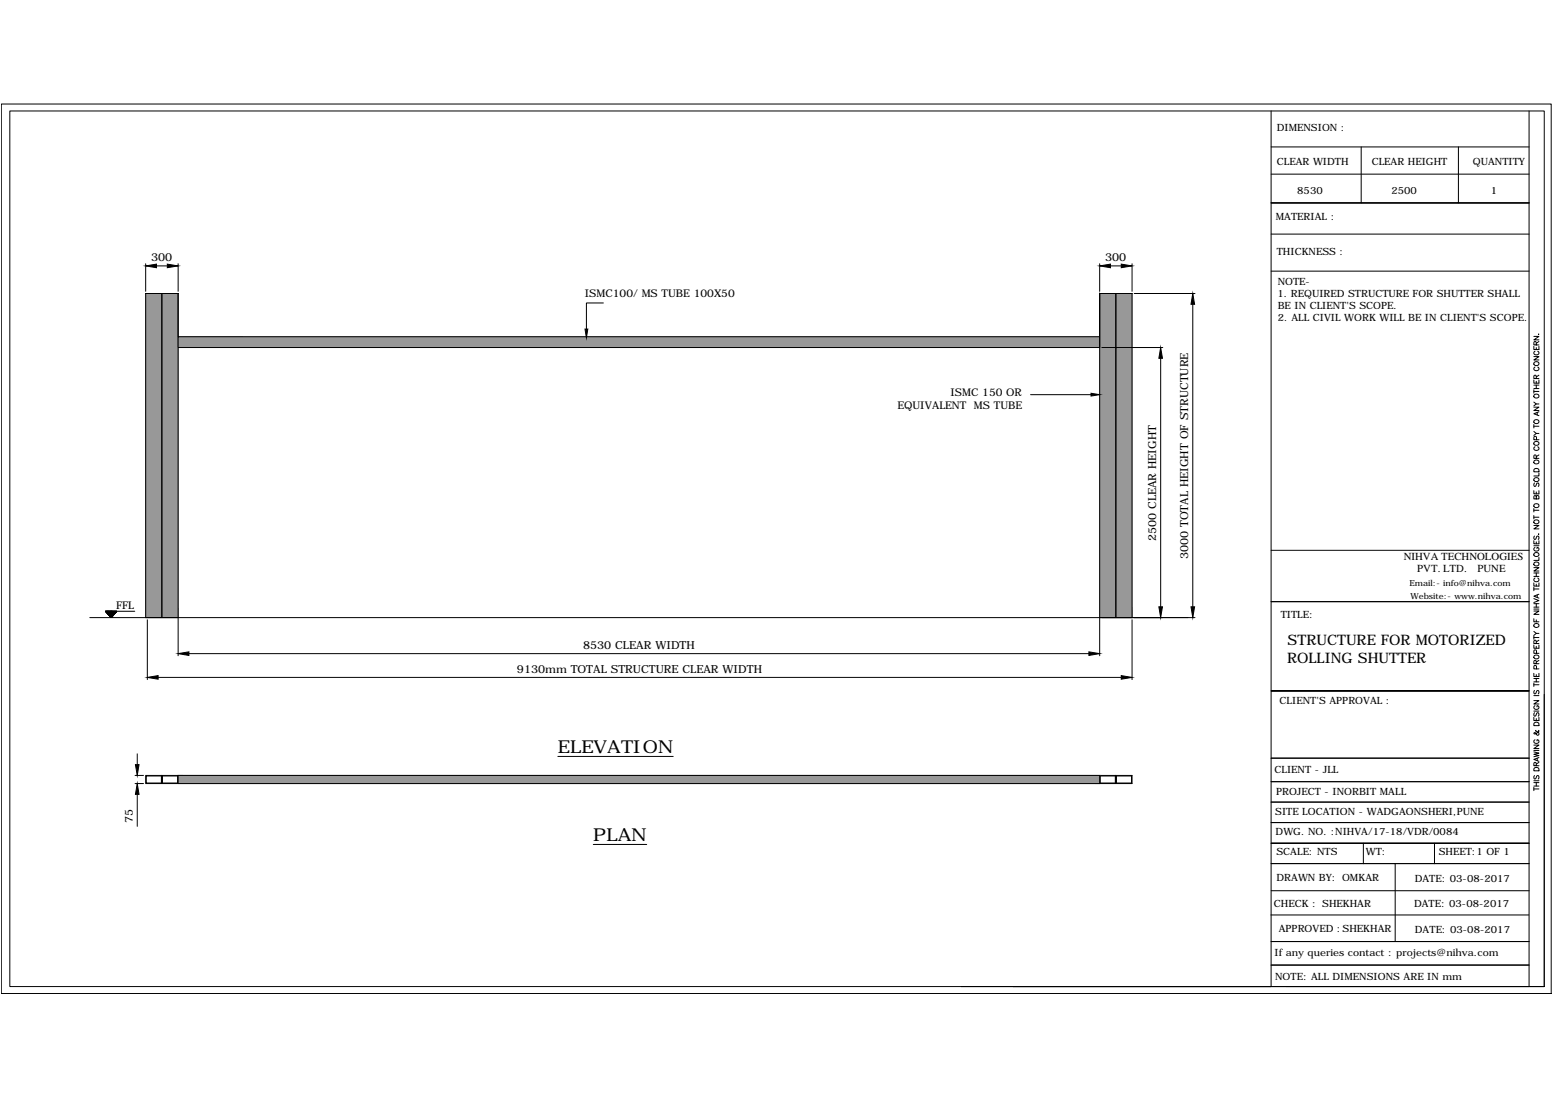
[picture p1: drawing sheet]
<svg xmlns="http://www.w3.org/2000/svg" width="841mm" height="594mm" viewBox="0 0 841 594" stroke-linecap="round" stroke-linejoin="round" font-family="sans-serif">
<!-- layer: 0 -->
<g fill="#989898" stroke="#989898" stroke-width=".54">
<path d="M88 159v175h8zM88 159h8v175z"/>
<path d="M79 159v175h9zM79 159h9v175z"/>
<path d="M96 182v6h500zM96 182h500v6z"/>
<path d="M596 159v29h8zM596 159h8v29z"/>
<path d="M604 159v175h9zM604 159h9v175z"/>
<path d="M596 188v146h8zM596 188h8v146z"/>
<path d="M96 420v4h500zM96 420h500v4z"/>
</g>
<g fill="none" stroke="#000" stroke-width=".54">
<path d="M1 56h839v482h-839zM5 60h831v474h-831zM688 60v474M688 80h140M737 80v30M790 80v30M828 60v474h-307M688 94h140M688 110h140M688 127h140M79 159h9v175h-9zM79 143v15"/>
<path d="M85 144h6M88 159h8v175h-8zM96 159v29h500v-6h-500M96 143v15M596 159h8v175h-8v-175v29M596 143v15M601 144h6M604 159h9v175h-9zM613 143v15M614 159h33M688 147h140M327 164h-9v14"/>
<path d="M646 165v164M597 188h33M629 194v135M831 193h2l-2 2h2M831 188v1h2v-1M831 182h2l-2 2h2M831 199a1 1 0 0 0 0 1 1 1 0 0 0 1 1 1.1 1.1 0 0 0 1-1 1.1 1.1 0 0 0 0-1M831 190a1 1 0 0 0 0 1 1 1 0 0 0 1 1 1.1 1.1 0 0 0 1 0 1.1 1.1 0 0 0 0-2M832 187v-2h-1v2h2M832 188v1M833 181h.1M833 185l-1 1"/>
<path d="M558 214h33M831 206v2h2v-2M831 211v2M831 218l1 1M831 212h2M831 210h2M831 209h2M832 205v-2h-1v2h2M832 206v2M832 209v1M833 219h-1l-1 1M833 203l-1 1"/>
<path d="M831 221h2l-2 1h2M831 230v2M831 234l1 1M831 231h2M832 238v-1l-1-1v2h2M832 223v2M833 235h-1l-1 1M833 223l-2 1 2 1M831 254a1.5 1.5 0 0 1 2 0 1.5 1.5 0 0 1 0 2h-2zM831 242a1 1 0 0 0 0 1 1 1 0 0 0 1 1 1.1 1.1 0 0 0 1 0 1.1 1.1 0 0 0 0-2M832 248v-1l-1-1v2h2M833 256v2h-2"/>
<path d="M833 246l-1 1M831 266v1h2v-1M831 275v2M831 279v2M831 276h2M831 262v1l2-1v1M832 269v-1l1 1v1h-2v-1h1v1M832 266v1M688 298h140M831 293v1h2v-1M831 285h2l-2 1h2M831 296h2"/>
<path d="M831 280h2M831 290v2l2-2v2M831 296a1 1 0 0 0 0 2 1 1 0 0 0 1 0 1.1 1.1 0 0 0 1 0 1.1 1.1 0 0 0 0-1l-1-1v1M832 293v1M833 289h.1M831 316v1h2v-1M831 307h2l-2 2h2M831 318v2M831 319h2M831 312h2M831 310h2M831 313a1.1 1.1 0 0 0 0 2 1.1 1.1 0 0 0 1 0 1 1 0 0 0 1-1 1 1 0 0 0 0-1"/>
<path d="M832 310v2M832 316v1M833 302v1h-2M49 334h598M57 331h.1M57 331h1v1M57 331h1M58 331h.1M58 332v-1v1M58 331v1v-1M58 332l1-1-1 1M58 331v1"/>
<path d="M58 333l1-2-1 2M59 333v-2v2M59 331l-1 1M59 331v2M59 333l1-2-1 2M59 334l1-3-1 3M60 334v-3v3M60 334l1-3-1 3M60 331l-1 2M60 331l-1 3M60 331v3M61 334v-3v3"/>
<path d="M61 334l1-3-1 3M61 331l-1 3M61 333l1-2-1 3M61 333l1-2-1 2M62 331l-1 3M62 333v-2v2M62 331v2M62 332v-1v1M62 332l1-1-1 1M63 332v-1l-1 1M63 332v-1v1M63 331l-1 1"/>
<path d="M63 331v1M63 331h.1M63 331l-3 3M73 331h-16l3 3M80 336v32M96 334v21M596 334v21M613 336v32M688 326h140M831 335v2h2M831 331h2l-2 2h2M831 324l2 1-2 1"/>
<path d="M831 330h2M831 329h2M831 327h2M832 327v2M832 336v1M832 322v2M833 322l-2 1 2 1M102 354h488M831 349v2h2v-2M831 344v2M831 345h2M831 342l1 1"/>
<path d="M832 359v-1h-1v1h2M832 349v-2h-1v2h2M832 350v1M832 354v-2h-1v2h2M833 343h-1l-1 1M833 358l-1 1M833 347l-1 1M86 367h521M828 374h-140h140M831 379h2l-2 2h2M831 365v1h2v-1M831 370v2"/>
<path d="M831 377h2M831 371h2M831 369h2M831 367h2M831 374v2l2-2v1v1M832 365v1M832 367v2M832 362v-1l-1-1v2h2M836 376v158h-139M831 388v2h2v-2M831 385h2M831 391h2v2h-2z"/>
<path d="M831 386v2l2-2v1v1M831 382a1.1 1.1 0 0 0 0 2 1.1 1.1 0 0 0 1 0 1 1 0 0 0 1-1 1 1 0 0 0-1-1v1M832 396a1.7 1.7 0 0 1 1 2h-1l-1-1h1l1-1M832 389v1M73 420h5M74 408v6M96 420h500M302 410h63M596 420h8v4v-4h9v4h-525v-4h-9v4h9v-4h8v4M596 420v4M688 411h140M831 407l2 1-2 1h2l-2 1"/>
<path d="M831 404h2l-2 1h2M831 406h2M831 416a1.5 1.5 0 0 1 2 0 1.5 1.5 0 0 1 0 1h-2zM831 401a1 1 0 0 0 0 1 1 1 0 0 0 1 1 1.1 1.1 0 0 0 1-1 1.1 1.1 0 0 0 0-1h-1M832 415v-2h-1v2h2M832 411v1M833 410l-2 1 2 1M833 413l-1 1M73 424h5M74 430v17M79 420h8v4h-8zM88 420h8v4h-8z"/>
<path d="M596 420h8v4h-8zM605 420h8v4h-8zM688 423h140M688 434h140M831 427h2M831 426v2M831 426h2M831 424h2M831 423h2M831 420v2l2-2v1v1M832 424v2M321 457h29"/>
<path d="M688 445h140M738 457v11M777 457v11M828 457h-140h140M688 468h140M756 468v42M688 495h140M688 482h140M688 510h140M688 534h-139h139M688 523h140"/>
<circle cx="832" cy="197" r="1.3"/>
<circle cx="832" cy="214" r="1.3"/>
<circle cx="832" cy="228" r="1.3"/>
<circle cx="832" cy="240" r="1.2"/>
<circle cx="832" cy="250" r="1.2"/>
<circle cx="832" cy="260" r="1.3"/>
<circle cx="832" cy="274" r="1.3"/>
<circle cx="832" cy="283" r="1.3"/>
<circle cx="832" cy="305" r="1.3"/>
<circle cx="832" cy="300" r="1.3"/>
<circle cx="832" cy="339" r="1.2"/>
<circle cx="832" cy="356" r="1.2"/>
</g>
<g fill="#000" stroke="#000" stroke-width=".54">
<path d="M79 144l6-1v2zM91 143l5 1-5 1zM596 144l5-1v2zM607 143l6 1-6 1zM317 178h1v5zM646 159l1 6h-2zM629 188l1 6h-2zM591 213l5 1h-5zM628 329h2l-1 5zM645 329h2l-1 5zM96 354l6-1v2zM590 353l6 1-6 1z"/>
<path d="M80 367l6-1v2zM607 366l6 1-6 1zM73 414h2l-1 6zM74 424l1 6h-2z"/>
</g>
<g font-size="9.7">
<text x="302" y="408">ELEVATION</text>
<text x="321" y="455">PLAN</text>
</g>
<g font-size="7.8">
<text x="697" y="349">STRUCTURE FOR MOTORIZED</text>
<text x="697" y="359">ROLLING SHUTTER</text>
</g>
<g font-size="6">
<text x="82" y="142">300</text>
<text x="598" y="142">300</text>
<text x="626" y="293" transform="rotate(-90 626 293)">2500 CLEAR HEIGHT</text>
<text x="643" y="303" transform="rotate(-90 643 303)">3000 TOTAL HEIGHT OF STRUCTURE</text>
<text x="316" y="351">8530 CLEAR WIDTH</text>
<text x="280" y="364">9130mm TOTAL STRUCTURE CLEAR WIDTH</text>
<text x="72" y="446" transform="rotate(-90 72 446)">75</text>
</g>
<g font-size="5.8">
<text x="317" y="161">ISMC100/ MS TUBE 100X50</text>
<text x="515" y="214">ISMC 150 OR</text>
<text x="486" y="221">EQUIVALENT MS TUBE</text>
<text x="760" y="303">NIHVA TECHNOLOGIES</text>
<text x="768" y="310">PVT. LTD.</text>
<text x="800" y="310">PUNE</text>
<text x="63" y="330">FFL</text>
</g>
<g font-size="5.4">
<text x="691" y="71">DIMENSION :</text>
<text x="691" y="89">CLEAR WIDTH</text>
<text x="743" y="89">CLEAR HEIGHT</text>
<text x="798" y="89">QUANTITY</text>
<text x="703" y="105">8530</text>
<text x="754" y="105">2500</text>
<text x="807" y="105">1</text>
<text x="691" y="119">MATERIAL :</text>
<text x="691" y="138">THICKNESS :</text>
<text x="692" y="154">NOTE-</text>
<text x="692" y="161">1. REQUIRED STRUCTURE FOR SHUTTER SHALL</text>
<text x="692" y="167">BE IN CLIENT'S SCOPE.</text>
<text x="692" y="174">2. ALL CIVIL WORK WILL BE IN CLIENT'S SCOPE.</text>
<text x="694" y="335">TITLE:</text>
<text x="693" y="381">CLIENT'S APPROVAL :</text>
<text x="690" y="419">CLIENT - JLL</text>
<text x="691" y="430">PROJECT - INORBIT MALL</text>
<text x="691" y="441">SITE LOCATION - WADGAONSHERI,PUNE</text>
<text x="691" y="452">DWG. NO. :NIHVA/17-18/VDR/0084</text>
<text x="691" y="463">SCALE: NTS</text>
<text x="740" y="463">WT:</text>
<text x="779" y="463">SHEET:1 OF 1</text>
<text x="691" y="477">DRAWN BY: OMKAR</text>
<text x="766" y="478">DATE: 03-08-2017</text>
<text x="690" y="491">CHECK : SHEKHAR</text>
<text x="766" y="491">DATE: 03-08-2017</text>
<text x="693" y="505">APPROVED :SHEKHAR</text>
<text x="766" y="505">DATE: 03-08-2017</text>
<text x="690" y="518">If any queries contact : projects@nihva.com</text>
<text x="691" y="531">NOTE: ALL DIMENSIONS ARE IN mm</text>
</g>
<g font-size="4.5">
<text x="763" y="317">Email:- info@nihva.com</text>
<text x="764" y="324">Website:- www.nihva.com</text>
</g>
</svg>
